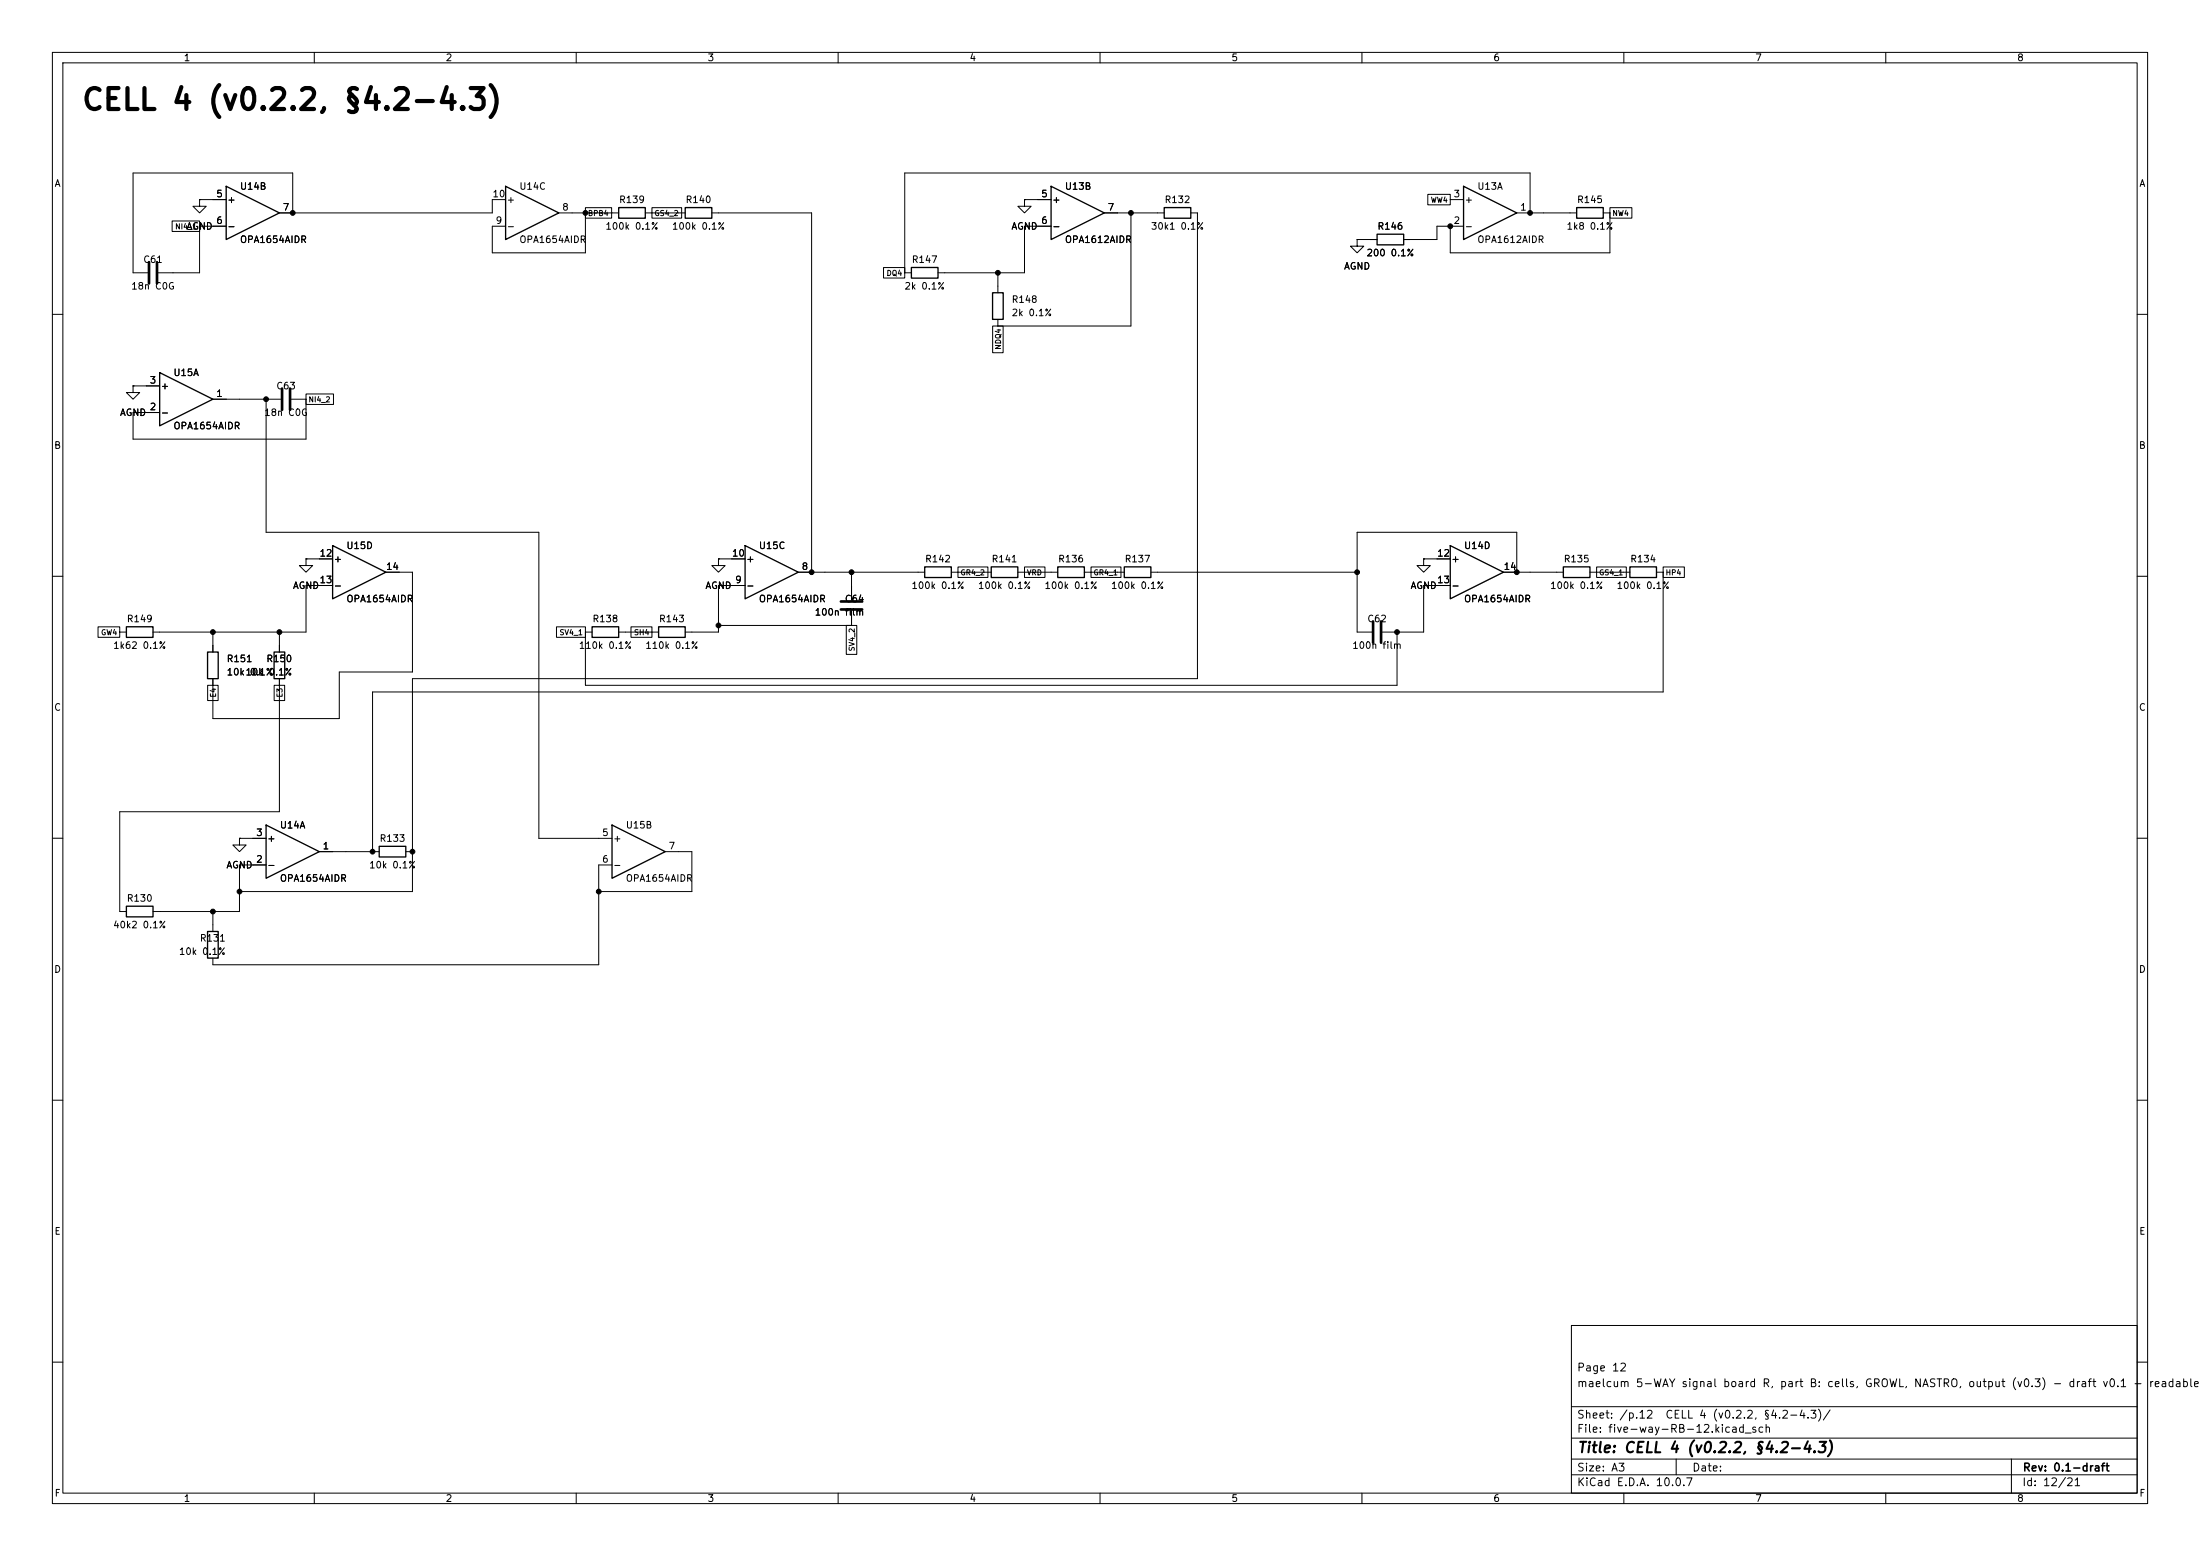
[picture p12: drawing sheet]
<svg xmlns="http://www.w3.org/2000/svg" width="420mm" height="297mm" viewBox="0 0 420 297" stroke-linecap="round" stroke-linejoin="round" font-family="sans-serif">
<g fill="none" stroke="#000" stroke-width=".19">
<path d="M10 10h400v277h-400zM12 12h396v273h-396zM60 10v2M110 10v2M160 10v2M210 10v2M260 10v2M310 10v2M360 10v2M38.1 38.1v1.3h1.3l-1.3 1.2-1.3-1.2h1.3M38.1 38.1h.1M38.1 38.1h5.1"/>
<path d="M96.5 38.1h-2.5v2.5h-40.7M111.8 39.6h5v2h-5zM124.5 39.6h5.6v2h-5.6zM195.6 38.1v1.3h1.2l-1.2 1.2-1.3-1.2h1.3M195.6 38.1h.1M195.6 38.1h5.1M272.6 37.1h4.3v2h-4.3zM276.9 38.1h2.5M307.3 39.6h4.2v2h-4.2zM32.9 42.2h5.2v2h-5.2zM38.1 43.2h5.1M38.1 43.2v8.9h-7.9"/>
<path d="M55.9 40.6v-7.6h-30.5v19.1h2.8M106.7 40.6h11.4M111.8 40.6v7.7h-17.8v-5.1h2.5M123.2 40.6h7.6M135.9 40.6h19v68.6M168.7 51.1h4v2h-4zM172.7 52.1h1.3M190.5 52.1v3.8M200.7 43.2h-5.1v8.9h-16.5M210.8 40.6h11.4M215.9 40.6v21.6h-25.4M227.3 40.6h1.3v88.9h-149.9v40.7h-33"/>
<path d="M259.1 45.7v1.3h1.2l-1.2 1.3-1.3-1.3h1.3M259.1 45.7h.1M259.1 45.7h3.8M279.4 43.2h-5.1v2.5h-6.3M289.6 40.6h11.4M292.1 40.6v-7.6h-119.4v19.1M306.1 40.6h1.2M307.3 40.6v7.7h-30.4v-5.1M10 60h2M25.4 73.7v1.2h1.3l-1.3 1.3-1.3-1.3h1.3M25.4 73.7h.1M25.4 73.7h5.1"/>
<path d="M40.6 76.2h13M50.8 76.2v25.4h52.1v58.4h13.9M55.6 76.2h2.8M58.4 75.2h5.3v2h-5.3zM58.4 76.2v7.6h-33v-5.1h5.1M189.5 62.2h2v5.1h-2zM190.5 61v1.2M408 60h2M10 110h2M18.7 119.6h4.2v2.1h-4.2zM58.4 106.7v1.3h1.3l-1.3 1.2-1.3-1.2h1.3M58.4 106.7h.1"/>
<path d="M58.4 106.7h5.1M63.5 111.8h-5.1v8.9h-29.2M73.7 109.2h5v19.1h-13.9v8.9h-24.2v-7.7M106.2 119.6h5.6v2.1h-5.6zM120.5 119.6h4v2.1h-4zM137.2 106.7v1.3h1.2l-1.2 1.2-1.3-1.2h1.3M137.2 106.7h.1M137.2 106.7h5M137.2 119.4h25.4M142.2 111.8h-5v8.9h-6.4M152.4 109.2h24.1M161.6 119.4h2v5.5h-2z"/>
<path d="M162.6 109.2v5.4M162.6 116.6v2.8M181.6 109.2h7.6M182.9 108.2h5.7v2h-5.7zM194.3 109.2h7.6M195.6 108.2h3.9v2h-3.9zM207 109.2h7.6M208.3 108.2h5.7v2h-5.7zM219.7 109.2h39.4M271.8 106.7v1.3h1.2l-1.2 1.2-1.3-1.2h1.3M271.8 106.7h.1M271.8 106.7h5.1"/>
<path d="M276.9 111.8h-5.1v8.9h-7.9M287 109.2h11.4M289.6 109.2v-7.6h-30.5v19.1h2.8M303.5 109.2h7.6M304.8 108.2h5.7v2h-5.7zM316.2 109.2h1.3M317.5 108.2h4.1v2h-4.1zM317.5 109.2v22.9h-246.4v30.5M408 110h2M22.9 120.7h1.2M39.6 130.8h2v2.9h-2zM40.6 120.7v3.8"/>
<path d="M52.3 130.8h2v2.9h-2zM53.3 129.5v25.4h-30.4v19.1h1.2M53.3 120.7v3.8M111.8 120.7h1.2M111.8 120.7v10.1h154.9v-10.1M118.1 120.7h7.6M10 160h2M408 160h2M40.6 174v3.8M45.7 160v1.3h1.3l-1.3 1.3-1.3-1.3h1.3M45.7 160h.1M45.7 160h5.1"/>
<path d="M50.8 165.1h-5.1v8.9h-16.5M61 162.6h11.4M77.5 162.6h1.2M116.8 165.1h-2.5v19.1h-73.7v-1.3M127 162.6h5.1v7.6h-17.8M10 210h2M408 210h2M300 253h108v32h-108zM10 260h2M300 278.5h108M300 274.5h108M300 268.5h108"/>
<path d="M320 278.5v3M384 278.5v6.5M408 260h2M60 285v2M110 285v2M160 285v2M210 285v2M260 285v2M300 281.5h108M310 285v2M360 285v2"/>
</g>
<g fill="none" stroke="#000" stroke-width=".25">
<path d="M43.2 35.6l10.1 5-10.1 5.1zM96.5 35.6l10.2 5-10.2 5.1zM118.1 39.6h5.1v2.1h-5.1zM130.8 39.6h5.1v2.1h-5.1zM200.7 35.6l10.1 5-10.1 5.1zM222.2 39.6h5.1v2.1h-5.1zM279.4 35.6l10.2 5-10.2 5.1zM301 39.6h5.1v2.1h-5.1zM174 51.1h5.1v2h-5.1zM189.5 55.9h2v5.1h-2zM262.9 44.7h5.1v2h-5.1zM30.5 71.1l10.1 5.1-10.1 5.1z"/>
<path d="M24.1 119.6h5.1v2.1h-5.1zM63.5 104.1l10.2 5.1-10.2 5.1zM113 119.6h5.1v2.1h-5.1zM125.7 119.6h5.1v2.1h-5.1zM142.2 104.1l10.2 5.1-10.2 5.1zM176.5 108.2h5.1v2h-5.1zM189.2 108.2h5.1v2h-5.1zM201.9 108.2h5.1v2h-5.1zM214.6 108.2h5.1v2h-5.1zM276.9 104.1l10.1 5.1-10.1 5.1zM298.4 108.2h5.1v2h-5.1zM311.1 108.2h5.1v2h-5.1z"/>
<path d="M39.6 124.5h2.1v5h-2.1zM52.3 124.5h2.1v5h-2.1zM50.8 157.5l10.2 5.1-10.2 5zM116.8 157.5l10.2 5.1-10.2 5zM24.1 173h5.1v2h-5.1zM39.6 177.8h2.1v5.1h-2.1zM72.4 161.5h5.1v2.1h-5.1z"/>
</g>
<path d="M28.4 50v4.1M30 50v4.1M53.8 74.2v4M55.4 74.2v4M160.5 116.3h4.1M160.5 114.8h4.1M262.1 118.6v4.1M263.7 118.6v4.1" fill="none" stroke="#000" stroke-width=".51"/>
<g fill="#000" stroke="#000" stroke-width=".19">
<circle cx="55.9" cy="40.6" r=".46"/>
<circle cx="111.8" cy="40.6" r=".46"/>
<circle cx="190.5" cy="52.1" r=".46"/>
<circle cx="215.9" cy="40.6" r=".46"/>
<circle cx="276.9" cy="43.2" r=".46"/>
<circle cx="292.1" cy="40.6" r=".46"/>
<circle cx="50.8" cy="76.2" r=".46"/>
<circle cx="137.2" cy="119.4" r=".46"/>
<circle cx="154.9" cy="109.2" r=".46"/>
<circle cx="162.6" cy="109.2" r=".46"/>
<circle cx="259.1" cy="109.2" r=".46"/>
<circle cx="289.6" cy="109.2" r=".46"/>
<circle cx="40.6" cy="120.7" r=".46"/>
<circle cx="53.3" cy="120.7" r=".46"/>
<circle cx="266.7" cy="120.7" r=".46"/>
<circle cx="40.6" cy="174" r=".46"/>
<circle cx="45.7" cy="170.2" r=".46"/>
<circle cx="71.1" cy="162.6" r=".46"/>
<circle cx="78.7" cy="162.6" r=".46"/>
<circle cx="114.3" cy="170.2" r=".46"/>
</g>
<text font-size="4" x="15.4" y="22">CELL 4 (v0.2.2, §4.2-4.3)</text>
<text font-size="2" x="301" y="277.8">Title: CELL 4 (v0.2.2, §4.2-4.3)</text>
<g font-size="1.5">
<text x="300.9" y="262.1">Page 12</text>
<text x="300.9" y="265.1">maelcum 5-WAY signal board R, part B: cells, GROWL, NASTRO, output (v0.3) - draft v0.1 -</text>
<text x="410.1" y="265.1">readable s</text>
<text x="300.9" y="273.8">File: five-way-RB-12.kicad_sch</text>
<text x="300.9" y="271.1">Sheet: /p.12</text>
<text x="317.8" y="271.1">CELL 4 (v0.2.2, §4.2-4.3)/</text>
<text x="300.9" y="281.2">Size: A3</text>
<text x="322.9" y="281.2">Date:</text>
<text x="386" y="281.2">Rev: 0.1-draft</text>
<text x="300.9" y="284">KiCad E.D.A. 10.0.7</text>
<text x="385.9" y="284">Id: 12/21</text>
</g>
<g font-size="1.3">
<text x="35" y="12">1</text>
<text x="85" y="12">2</text>
<text x="135" y="12">3</text>
<text x="185" y="12">4</text>
<text x="235" y="12">5</text>
<text x="285" y="12">6</text>
<text x="335" y="12">7</text>
<text x="385" y="12">8</text>
<text x="10.3" y="36">A</text>
<text x="408.3" y="36">A</text>
<text x="41.2" y="38">5</text>
<text x="43.3" y="39.1">+</text>
<text x="45.7" y="36.5">U14B</text>
<text x="53.9" y="40.5">7</text>
<text x="93.9" y="38">10</text>
<text x="96.6" y="39.1">+</text>
<text x="99" y="36.5">U14C</text>
<text x="107.2" y="40.5">8</text>
<text x="118.1" y="39.1">R139</text>
<text x="130.8" y="39.1">R140</text>
<text x="198.7" y="38">5</text>
<text x="200.8" y="39.1">+</text>
<text x="203.2" y="36.5">U13B</text>
<text x="211.4" y="40.5">7</text>
<text x="222.2" y="39.1">R132</text>
<text x="277.4" y="38">3</text>
<text x="279.5" y="39.1">+</text>
<text x="281.9" y="36.5">U13A</text>
<text x="290.1" y="40.5">1</text>
<text x="301" y="39.1">R145</text>
<text x="35.5" y="44.1">AGND</text>
<text x="41.2" y="43">6</text>
<text x="43.3" y="44.1">-</text>
<text x="45.7" y="46.7">OPA1654AIDR</text>
<text x="94.5" y="43">9</text>
<text x="96.6" y="44.1">-</text>
<text x="99" y="46.7">OPA1654AIDR</text>
<text x="115.5" y="44.1">100k 0.1%</text>
<text x="128.2" y="44.1">100k 0.1%</text>
<text x="193" y="44.1">AGND</text>
<text x="198.7" y="43">6</text>
<text x="200.8" y="44.1">-</text>
<text x="203.2" y="46.7">OPA1612AIDR</text>
<text x="219.6" y="44.1">30k1 0.1%</text>
<text x="262.9" y="44.1">R146</text>
<text x="277.4" y="43">2</text>
<text x="279.5" y="44.1">-</text>
<text x="281.9" y="46.7">OPA1612AIDR</text>
<text x="299" y="44.1">1k8 0.1%</text>
<text x="27.2" y="50.5">C61</text>
<text x="174" y="50.5">R147</text>
<text x="256.5" y="51.8">AGND</text>
<text x="260.8" y="49.2">200 0.1%</text>
<text x="24.9" y="55.6">18n C0G</text>
<text x="172.6" y="55.6">2k 0.1%</text>
<text x="193" y="58.1">R148</text>
<text x="193" y="60.7">2k 0.1%</text>
<text x="28.5" y="73.5">3</text>
<text x="30.6" y="74.6">+</text>
<text x="33" y="72.1">U15A</text>
<text x="41.2" y="76.1">1</text>
<text x="52.6" y="74.6">C63</text>
<text x="22.8" y="79.7">AGND</text>
<text x="28.5" y="78.6">2</text>
<text x="30.6" y="79.7">-</text>
<text x="33" y="82.2">OPA1654AIDR</text>
<text x="50.3" y="79.7">18n C0G</text>
<text x="10.2" y="86">B</text>
<text x="408.2" y="86">B</text>
<text x="60.9" y="106.5">12</text>
<text x="63.6" y="107.6">+</text>
<text x="66" y="105.1">U15D</text>
<text x="139.6" y="106.5">10</text>
<text x="142.3" y="107.6">+</text>
<text x="144.8" y="105.1">U15C</text>
<text x="176.5" y="107.6">R142</text>
<text x="189.2" y="107.6">R141</text>
<text x="201.9" y="107.6">R136</text>
<text x="214.6" y="107.6">R137</text>
<text x="274.3" y="106.5">12</text>
<text x="277" y="107.6">+</text>
<text x="279.4" y="105.1">U14D</text>
<text x="298.4" y="107.6">R135</text>
<text x="311.1" y="107.6">R134</text>
<text x="55.8" y="112.7">AGND</text>
<text x="60.9" y="111.6">13</text>
<text x="63.6" y="112.7">-</text>
<text x="73.6" y="109.1">14</text>
<text x="134.6" y="112.7">AGND</text>
<text x="140.2" y="111.6">9</text>
<text x="142.3" y="112.7">-</text>
<text x="152.9" y="109.1">8</text>
<text x="173.9" y="112.7">100k 0.1%</text>
<text x="186.6" y="112.7">100k 0.1%</text>
<text x="199.3" y="112.7">100k 0.1%</text>
<text x="212" y="112.7">100k 0.1%</text>
<text x="269.2" y="112.7">AGND</text>
<text x="274.3" y="111.6">13</text>
<text x="277" y="112.7">-</text>
<text x="287" y="109.1">14</text>
<text x="295.8" y="112.7">100k 0.1%</text>
<text x="308.5" y="112.7">100k 0.1%</text>
<text x="24.1" y="119.1">R149</text>
<text x="66" y="115.3">OPA1654AIDR</text>
<text x="113" y="119.1">R138</text>
<text x="125.7" y="119.1">R143</text>
<text x="144.8" y="115.3">OPA1654AIDR</text>
<text x="155.4" y="117.8">100n film</text>
<text x="161.2" y="115.3">C64</text>
<text x="260.9" y="119.1">C62</text>
<text x="279.4" y="115.3">OPA1654AIDR</text>
<text x="21.5" y="124.2">1k62 0.1%</text>
<text x="110.4" y="124.2">110k 0.1%</text>
<text x="123.1" y="124.2">110k 0.1%</text>
<text x="258" y="124.2">100n film</text>
<text x="43.2" y="126.7">R151</text>
<text x="43.2" y="129.2">10k10k 0.1%</text>
<text x="47.6" y="129.2">0.1%</text>
<text x="50.7" y="126.7">R150</text>
<text x="10.2" y="136">C</text>
<text x="408.2" y="136">C</text>
<text x="48.8" y="159.9">3</text>
<text x="50.9" y="161">+</text>
<text x="53.3" y="158.4">U14A</text>
<text x="72.4" y="161">R133</text>
<text x="114.8" y="159.9">5</text>
<text x="116.9" y="161">+</text>
<text x="119.4" y="158.4">U15B</text>
<text x="43.1" y="166.1">AGND</text>
<text x="48.8" y="165">2</text>
<text x="50.9" y="166.1">-</text>
<text x="61.5" y="162.4">1</text>
<text x="70.4" y="166.1">10k 0.1%</text>
<text x="114.8" y="165">6</text>
<text x="116.9" y="166.1">-</text>
<text x="127.5" y="162.4">7</text>
<text x="24.1" y="172.4">R130</text>
<text x="53.3" y="168.6">OPA1654AIDR</text>
<text x="119.4" y="168.6">OPA1654AIDR</text>
<text x="21.5" y="177.5">40k2 0.1%</text>
<text x="10.2" y="186">D</text>
<text x="34.1" y="182.6">10k 0.1%</text>
<text x="38" y="180">R131</text>
<text x="408.2" y="186">D</text>
<text x="10.3" y="236">E</text>
<text x="408.3" y="236">E</text>
<text x="10.3" y="286">F</text>
<text x="35" y="287">1</text>
<text x="85" y="287">2</text>
<text x="135" y="287">3</text>
<text x="185" y="287">4</text>
<text x="235" y="287">5</text>
<text x="285" y="287">6</text>
<text x="335" y="287">7</text>
<text x="385" y="287">8</text>
<text x="408.3" y="286">F</text>
</g>
<g font-size="1">
<text x="112.1" y="41.5">BPB4</text>
<text x="124.8" y="41.5">GS4_2</text>
<text x="273" y="38.9">WW4</text>
<text x="307.7" y="41.5">NW4</text>
<text x="33.3" y="44">NI4_1</text>
<text x="169.1" y="52.9">DQ4</text>
<text x="191.3" y="66.9" transform="rotate(-90 191.3 66.9)">NDQ4</text>
<text x="58.8" y="77">NI4_2</text>
<text x="183.3" y="110">GR4_2</text>
<text x="196" y="110">VRD</text>
<text x="208.7" y="110">GR4_1</text>
<text x="305.2" y="110">GS4_1</text>
<text x="317.9" y="110">HP4</text>
<text x="19.2" y="121.5">GW4</text>
<text x="106.7" y="121.5">SV4_1</text>
<text x="120.9" y="121.5">SH4</text>
<text x="163.4" y="124.4" transform="rotate(-90 163.4 124.4)">SV4_2</text>
<text x="41.5" y="133.2" transform="rotate(-90 41.5 133.2)">E4</text>
<text x="54.2" y="133.2" transform="rotate(-90 54.2 133.2)">E3</text>
</g>
</svg>
